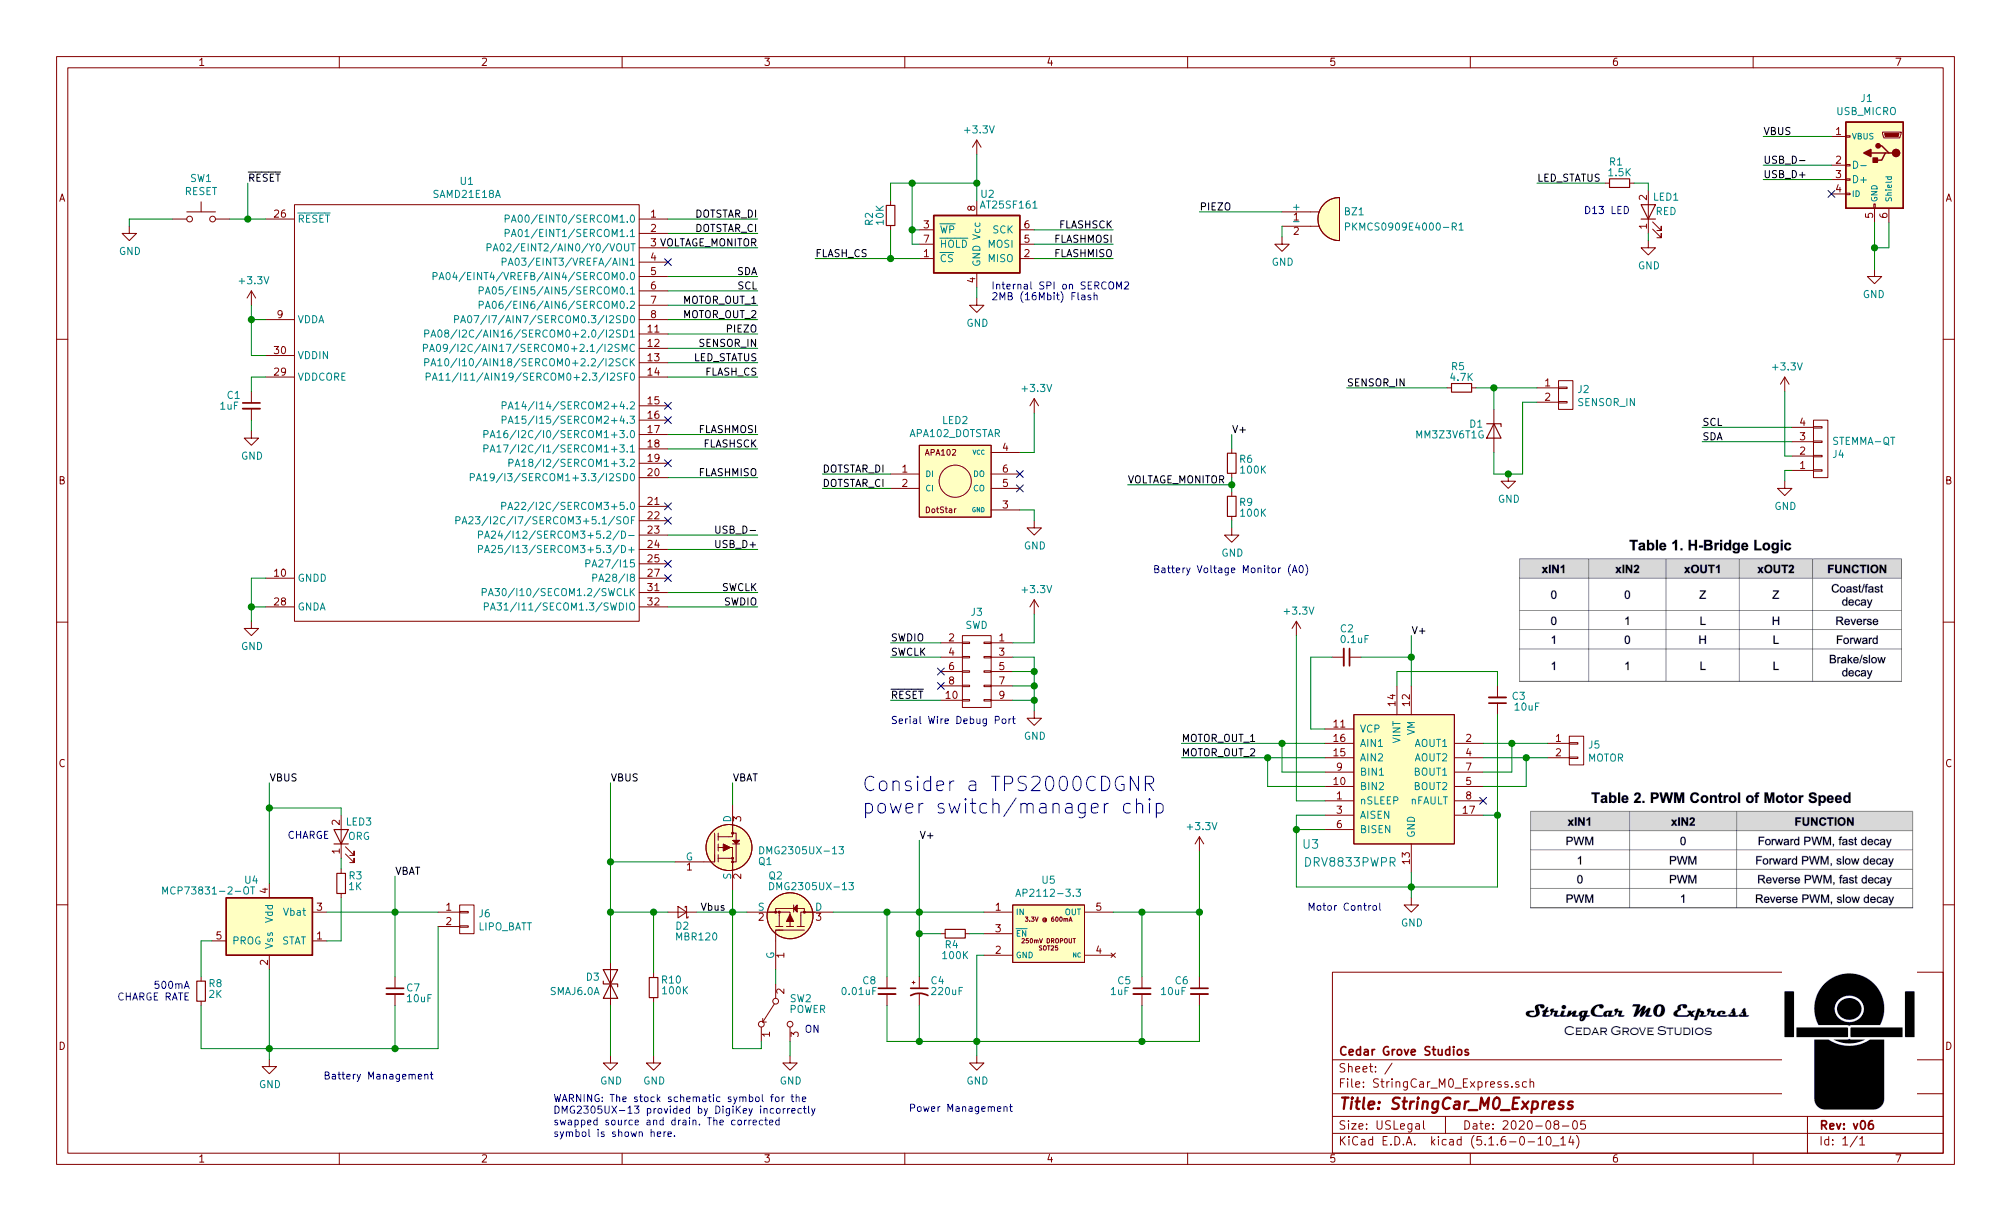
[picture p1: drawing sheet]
EESchema Schematic File Version 4
EELAYER 30 0
EELAYER END
$Descr USLegal 14000 8500
encoding utf-8
Sheet 1 1
Title "StringCar_M0_Express"
Date "2020-08-05"
Rev "v06"
Comp "Cedar Grove Studios"
Comment1 ""
Comment2 ""
Comment3 ""
Comment4 ""
$EndDescr
$Comp
L power:GND #PWR020
U 1 1
P 6800 7350
F 0 "#PWR020" H 6800 7100 50  0001 C CNN
F 1 "GND" H 6805 7177 50  0000 C CNN
F 2 "" H 6800 7350 50  0001 C CNN
F 3 "" H 6800 7350 50  0001 C CNN
	1    6800 7350
	1    0    0    -1  
$EndComp
$Comp
L StringCar_M0_Express-rescue:C_Small-device C5
U 1 1
P 7950 6900
F 0 "C5" H 7775 6975 50  0000 L CNN
F 1 "1uF" H 7725 6900 50  0000 L CNN
F 2 "Capacitors_SMD:C_0805" H 7950 6900 50  0001 C CNN
F 3 "" H 7950 6900 50  0001 C CNN
	1    7950 6900
	1    0    0    -1  
$EndComp
Text Notes 6325 7750 0    50   ~ 0
Power Management
$Comp
L StringCar_M0_Express-rescue:LED-device LED1
U 1 1
P 11475 1475
F 0 "LED1" V 11575 1350 50  0000 C CNN
F 1 "RED" V 11475 1350 50  0000 C CNN
F 2 "LEDs:LED_0805" H 11475 1475 50  0001 C CNN
F 3 "" H 11475 1475 50  0001 C CNN
	1    11475 1475
	0    -1   -1   0   
$EndComp
$Comp
L StringCar_M0_Express-rescue:R_Small-device R1
U 1 1
P 11275 1275
F 0 "R1" V 11125 1250 50  0000 C CNN
F 1 "1.5K" V 11200 1275 50  0000 C CNN
F 2 "Resistors_SMD:R_0805" H 11275 1275 50  0001 C CNN
F 3 "" H 11275 1275 50  0001 C CNN
	1    11275 1275
	0    1    1    0   
$EndComp
Wire Wire Line
	11475 1275 11475 1325
$Comp
L power:+3.3V #PWR016
U 1 1
P 8350 5925
F 0 "#PWR016" H 8350 5775 50  0001 C CNN
F 1 "+3.3V" H 8365 6098 50  0000 C CNN
F 2 "" H 8350 5925 50  0001 C CNN
F 3 "" H 8350 5925 50  0001 C CNN
	1    8350 5925
	1    0    0    -1  
$EndComp
Wire Wire Line
	11375 1275 11475 1275
$Comp
L power:GND #PWR07
U 1 1
P 6800 2075
F 0 "#PWR07" H 6800 1825 50  0001 C CNN
F 1 "GND" H 6805 1902 50  0000 C CNN
F 2 "" H 6800 2075 50  0001 C CNN
F 3 "" H 6800 2075 50  0001 C CNN
	1    6800 2075
	1    0    0    -1  
$EndComp
$Comp
L StringCar_M0_Express-rescue:AT25_EEPROM-memory U2
U 1 1
P 6800 1700
F 0 "U2" H 6875 2050 50  0000 C CNN
F 1 "AT25SF161" H 7025 1975 50  0000 C CNN
F 2 "digikey-footprints:SOIC-8_W3.9mm" H 6450 1650 50  0001 C CNN
F 3 "http://www.atmel.com/products/Memories/serial/spi.aspx" H 6450 1650 50  0001 C CNN
	1    6800 1700
	1    0    0    -1  
$EndComp
Wire Wire Line
	6400 1600 6350 1600
Wire Wire Line
	6400 1700 6350 1700
Wire Wire Line
	6800 1400 6800 1275
Wire Wire Line
	6200 1275 6350 1275
Connection ~ 6800 1275
Text Label 7750 1600 2    50   ~ 0
FLASHSCK
Text Label 7750 1700 2    50   ~ 0
FLASHMOSI
Text Label 7750 1800 2    50   ~ 0
FLASHMISO
Text Label 5675 1800 0    50   ~ 0
FLASH_CS
Wire Wire Line
	5675 1800 6200 1800
Wire Wire Line
	6350 1700 6350 1600
Connection ~ 6350 1600
Wire Wire Line
	6350 1600 6350 1275
Connection ~ 6350 1275
Wire Wire Line
	6350 1275 6800 1275
$Comp
L StringCar_M0_Express-rescue:R_Small-device R2
U 1 1
P 6200 1500
F 0 "R2" V 6050 1475 50  0000 C CNN
F 1 "10K" V 6125 1500 50  0000 C CNN
F 2 "Resistors_SMD:R_0805" H 6200 1500 50  0001 C CNN
F 3 "" H 6200 1500 50  0001 C CNN
	1    6200 1500
	1    0    0    -1  
$EndComp
Wire Wire Line
	6200 1400 6200 1275
Wire Wire Line
	6200 1600 6200 1800
Connection ~ 6200 1800
Wire Wire Line
	6200 1800 6400 1800
Wire Wire Line
	6800 2000 6800 2075
Text Notes 6900 2025 0    50   ~ 0
Internal SPI on SERCOM2
Text Notes 6900 2100 0    50   ~ 0
2MB (16Mbit) Flash
Wire Wire Line
	7200 1600 7750 1600
Wire Wire Line
	7200 1700 7750 1700
Wire Wire Line
	7200 1800 7750 1800
Wire Wire Line
	6800 1075 6800 1275
Wire Wire Line
	4650 3025 5275 3025
Wire Wire Line
	4650 3125 5275 3125
Wire Wire Line
	4650 3725 5275 3725
Wire Wire Line
	4650 3325 5275 3325
Text Label 5275 3325 2    50   ~ 0
FLASHMISO
Text Label 5275 3025 2    50   ~ 0
FLASHMOSI
Text Label 5275 3125 2    50   ~ 0
FLASHSCK
Wire Wire Line
	4650 2625 5275 2625
Text Label 5275 2625 2    50   ~ 0
FLASH_CS
$Comp
L power:GND #PWR04
U 1 1
P 11475 1675
F 0 "#PWR04" H 11475 1425 50  0001 C CNN
F 1 "GND" H 11480 1502 50  0000 C CNN
F 2 "" H 11475 1675 50  0001 C CNN
F 3 "" H 11475 1675 50  0001 C CNN
	1    11475 1675
	1    0    0    -1  
$EndComp
Wire Wire Line
	11475 1675 11475 1625
Text Label 10700 1275 0    50   ~ 0
LED_STATUS
Text Label 5275 2525 2    50   ~ 0
LED_STATUS
Wire Wire Line
	4650 2525 5275 2525
Wire Wire Line
	4650 3825 5275 3825
Text Label 5275 3725 2    50   ~ 0
USB_D-
Text Label 5275 3825 2    50   ~ 0
USB_D+
$Comp
L StringCar_M0_Express-rescue:USB_MICRO-conn J1
U 1 1
P 13050 1150
F 0 "J1" H 13105 1617 50  0000 C CNN
F 1 "USB_MICRO" H 13105 1526 50  0000 C CNN
F 2 "Connectors_USB:USB_Micro-B_Molex-105017-0001" H 13200 1100 50  0001 C CNN
F 3 "" H 13200 1100 50  0001 C CNN
	1    13050 1150
	-1   0    0    -1  
$EndComp
Wire Wire Line
	12750 1250 12275 1250
Wire Wire Line
	12750 1150 12275 1150
Text Label 12275 1150 0    50   ~ 0
USB_D-
Text Label 12275 1250 0    50   ~ 0
USB_D+
$Comp
L power:GND #PWR06
U 1 1
P 13050 1875
F 0 "#PWR06" H 13050 1625 50  0001 C CNN
F 1 "GND" H 13055 1702 50  0000 C CNN
F 2 "" H 13050 1875 50  0001 C CNN
F 3 "" H 13050 1875 50  0001 C CNN
	1    13050 1875
	-1   0    0    -1  
$EndComp
NoConn ~ 12750 1350
Wire Wire Line
	900  1575 900  1525
Wire Wire Line
	1850 2475 1750 2475
Wire Wire Line
	1750 2125 1750 2225
Wire Wire Line
	1750 2225 1850 2225
Connection ~ 1750 2225
Wire Wire Line
	1750 2225 1750 2475
$Comp
L power:GND #PWR03
U 1 1
P 900 1575
F 0 "#PWR03" H 900 1325 50  0001 C CNN
F 1 "GND" H 905 1402 50  0000 C CNN
F 2 "" H 900 1575 50  0001 C CNN
F 3 "" H 900 1575 50  0001 C CNN
	1    900  1575
	1    0    0    -1  
$EndComp
$Comp
L power:GND #PWR09
U 1 1
P 1750 3000
F 0 "#PWR09" H 1750 2750 50  0001 C CNN
F 1 "GND" H 1755 2827 50  0000 C CNN
F 2 "" H 1750 3000 50  0001 C CNN
F 3 "" H 1750 3000 50  0001 C CNN
	1    1750 3000
	1    0    0    -1  
$EndComp
$Comp
L StringCar_M0_Express-rescue:C_Small-device C1
U 1 1
P 1750 2825
F 0 "C1" H 1575 2900 50  0000 L CNN
F 1 "1uF" H 1525 2825 50  0000 L CNN
F 2 "Capacitors_SMD:C_0805" H 1750 2825 50  0001 C CNN
F 3 "" H 1750 2825 50  0001 C CNN
	1    1750 2825
	1    0    0    -1  
$EndComp
$Comp
L StringCar_M0_Express-rescue:C_Small-device C6
U 1 1
P 8350 6900
F 0 "C6" H 8175 6975 50  0000 L CNN
F 1 "10uF" H 8075 6900 50  0000 L CNN
F 2 "Capacitors_SMD:C_0805" H 8350 6900 50  0001 C CNN
F 3 "" H 8350 6900 50  0001 C CNN
	1    8350 6900
	1    0    0    -1  
$EndComp
Wire Wire Line
	1750 3000 1750 2925
Wire Wire Line
	1750 2725 1750 2625
Wire Wire Line
	1750 2625 1850 2625
$Comp
L power:GND #PWR015
U 1 1
P 1750 4325
F 0 "#PWR015" H 1750 4075 50  0001 C CNN
F 1 "GND" H 1755 4152 50  0000 C CNN
F 2 "" H 1750 4325 50  0001 C CNN
F 3 "" H 1750 4325 50  0001 C CNN
	1    1750 4325
	1    0    0    -1  
$EndComp
Wire Wire Line
	1750 4325 1750 4225
Wire Wire Line
	1750 4025 1850 4025
Wire Wire Line
	1850 4225 1750 4225
Connection ~ 1750 4225
Wire Wire Line
	1750 4225 1750 4025
$Comp
L power:GND #PWR05
U 1 1
P 7200 3625
F 0 "#PWR05" H 7200 3375 50  0001 C CNN
F 1 "GND" H 7205 3452 50  0000 C CNN
F 2 "" H 7200 3625 50  0001 C CNN
F 3 "" H 7200 3625 50  0001 C CNN
	1    7200 3625
	1    0    0    -1  
$EndComp
Wire Wire Line
	7200 3550 7200 3625
Wire Wire Line
	7100 3550 7200 3550
Wire Wire Line
	7200 2875 7200 3150
NoConn ~ 7100 3300
$Comp
L StringCar_M0_Express-rescue:SAMD21E18A-atmel U1
U 1 1
P 3250 2825
F 0 "U1" H 3250 4390 50  0000 C CNN
F 1 "SAMD21E18A" H 3250 4299 50  0000 C CNN
F 2 "Housings_QFP:TQFP-32_7x7mm_Pitch0.8mm" H 3250 2825 50  0001 C CNN
F 3 "" H 3250 2825 50  0001 C CNN
	1    3250 2825
	1    0    0    -1  
$EndComp
$Comp
L StringCar_M0_Express-rescue:APA102_DOTSTAR-Adafruit LED2
U 1 1
P 6650 3350
F 0 "LED2" H 6650 3775 50  0000 C CNN
F 1 "APA102_DOTSTAR" H 6650 3684 50  0000 C CNN
F 2 "LEDs:LED_RGB_5050-6" H 6650 3350 50  0001 C CNN
F 3 "" H 6650 3350 50  0001 C CNN
	1    6650 3350
	1    0    0    -1  
$EndComp
Wire Wire Line
	4650 1525 5275 1525
Wire Wire Line
	4650 1625 5275 1625
Text Label 5275 1525 2    50   ~ 0
DOTSTAR_DI
Text Label 5275 1625 2    50   ~ 0
DOTSTAR_CI
Wire Wire Line
	5725 3300 6200 3300
Wire Wire Line
	5725 3400 6200 3400
Text Label 5725 3300 0    50   ~ 0
DOTSTAR_DI
Text Label 5725 3400 0    50   ~ 0
DOTSTAR_CI
NoConn ~ 7100 3400
Wire Wire Line
	7100 3150 7200 3150
$Comp
L StringCar_M0_Express-rescue:MCP73831-2-OT-battery_management U4
U 1 1
P 1875 6450
F 0 "U4" H 1750 6775 50  0000 C CNN
F 1 "MCP73831-2-OT" H 1450 6700 50  0000 C CNN
F 2 "TO_SOT_Packages_SMD:SOT-23-5" H 1925 6200 50  0001 L CIN
F 3 "http://ww1.microchip.com/downloads/en/DeviceDoc/20001984g.pdf" H 1725 6400 50  0001 C CNN
	1    1875 6450
	1    0    0    -1  
$EndComp
$Comp
L StringCar_M0_Express-rescue:LED-device LED3
U 1 1
P 2375 5825
F 0 "LED3" V 2475 5700 50  0000 C CNN
F 1 "ORG" V 2375 5700 50  0000 C CNN
F 2 "LEDs:LED_0805" H 2375 5825 50  0001 C CNN
F 3 "" H 2375 5825 50  0001 C CNN
	1    2375 5825
	0    -1   -1   0   
$EndComp
$Comp
L StringCar_M0_Express-rescue:R_Small-device R3
U 1 1
P 2375 6150
F 0 "R3" H 2275 6100 50  0000 C CNN
F 1 "1K" H 2225 6175 50  0000 L CNN
F 2 "Resistors_SMD:R_0805" H 2375 6150 50  0001 C CNN
F 3 "" H 2375 6150 50  0001 C CNN
	1    2375 6150
	-1   0    0    1   
$EndComp
$Comp
L StringCar_M0_Express-rescue:R_Small-device R8
U 1 1
P 1400 6900
F 0 "R8" H 1300 6850 50  0000 C CNN
F 1 "2K" H 1300 6925 50  0000 C CNN
F 2 "Resistors_SMD:R_0805" H 1400 6900 50  0001 C CNN
F 3 "" H 1400 6900 50  0001 C CNN
	1    1400 6900
	-1   0    0    1   
$EndComp
$Comp
L StringCar_M0_Express-rescue:CONN_01X02-conn J6
U 1 1
P 3250 6400
F 0 "J6" H 3328 6441 50  0000 L CNN
F 1 "LIPO_BATT" H 3328 6350 50  0000 L CNN
F 2 "Connectors_JST:JST_PH_S2B-PH-SM4-TB_02x2.00mm_Angled" H 3250 6400 50  0001 C CNN
F 3 "" H 3250 6400 50  0001 C CNN
	1    3250 6400
	1    0    0    -1  
$EndComp
Wire Wire Line
	2375 6050 2375 5975
Wire Wire Line
	2275 6550 2375 6550
Wire Wire Line
	2375 6250 2375 6550
Wire Wire Line
	2275 6350 2750 6350
Wire Wire Line
	2375 5675 2375 5625
Wire Wire Line
	2375 5625 1875 5625
Wire Wire Line
	1875 6150 1875 5625
Wire Wire Line
	1475 6550 1400 6550
Wire Wire Line
	1400 6550 1400 6800
Wire Wire Line
	1875 7300 1875 6750
Wire Wire Line
	1875 7300 1400 7300
Wire Wire Line
	1400 7300 1400 7000
Connection ~ 1875 7300
$Comp
L power:GND #PWR019
U 1 1
P 1875 7375
F 0 "#PWR019" H 1875 7125 50  0001 C CNN
F 1 "GND" H 1880 7202 50  0000 C CNN
F 2 "" H 1875 7375 50  0001 C CNN
F 3 "" H 1875 7375 50  0001 C CNN
	1    1875 7375
	1    0    0    -1  
$EndComp
Wire Wire Line
	1875 7375 1875 7300
Text Label 1875 5450 0    50   ~ 0
VBUS
Wire Wire Line
	3050 7300 3050 6450
$Comp
L StringCar_M0_Express-rescue:C_Small-device C7
U 1 1
P 2750 6900
F 0 "C7" H 2825 6925 50  0000 L CNN
F 1 "10uF" H 2825 6850 50  0000 L CNN
F 2 "Capacitors_SMD:C_0805" H 2750 6900 50  0001 C CNN
F 3 "" H 2750 6900 50  0001 C CNN
	1    2750 6900
	1    0    0    -1  
$EndComp
Wire Wire Line
	2750 7300 2750 7000
Connection ~ 2750 7300
Wire Wire Line
	2750 7300 3050 7300
Wire Wire Line
	2750 6800 2750 6350
Connection ~ 2750 6350
Wire Wire Line
	2750 6350 3050 6350
Text Notes 2000 5850 0    50   ~ 0
CHARGE
Text Notes 1325 6975 2    50   ~ 0
500mA\nCHARGE RATE
$Comp
L StringCar_M0_Express-rescue:AP2112-3.3-regul U5
U 1 1
P 7300 6500
F 0 "U5" H 7300 6875 50  0000 C CNN
F 1 "AP2112-3.3" H 7300 6784 50  0000 C CNN
F 2 "TO_SOT_Packages_SMD:SOT-23-5_HandSoldering" H 7300 6500 50  0001 C CNN
F 3 "" H 7300 6500 50  0001 C CNN
	1    7300 6500
	1    0    0    -1  
$EndComp
Text Label 2750 6100 0    50   ~ 0
VBAT
$Comp
L StringCar_M0_Express-rescue:R_Small-device R4
U 1 1
P 6650 6500
F 0 "R4" V 6725 6475 50  0000 C CNN
F 1 "100K" V 6800 6500 50  0000 C CNN
F 2 "Resistors_SMD:R_0805" H 6650 6500 50  0001 C CNN
F 3 "" H 6650 6500 50  0001 C CNN
	1    6650 6500
	0    1    1    0   
$EndComp
$Comp
L StringCar_M0_Express-rescue:CP1_Small-device C4
U 1 1
P 6400 6900
F 0 "C4" H 6475 6975 50  0000 L CNN
F 1 "220uF" H 6475 6900 50  0000 L CNN
F 2 "Adafruit:CP_Elect_6.6x6.6" H 6400 6900 50  0001 C CNN
F 3 "" H 6400 6900 50  0001 C CNN
	1    6400 6900
	1    0    0    -1  
$EndComp
Wire Wire Line
	7950 6350 8350 6350
Connection ~ 8350 6350
Wire Wire Line
	6800 7350 6800 7250
Wire Wire Line
	8350 5925 8350 6350
Text Label 12275 950  0    50   ~ 0
VBUS
Connection ~ 6400 6500
Wire Wire Line
	6400 6500 6400 6350
Text Notes 2250 7525 0    50   ~ 0
Battery Management
$Comp
L StringCar_M0_Express-rescue:DRV8833PWPR-dk_PMIC-Full-Half-Bridge-Drivers U3
U 1 1
P 9825 5075
F 0 "U3" H 9125 4275 60  0000 C CNN
F 1 "DRV8833PWPR" H 9400 4150 60  0000 C CNN
F 2 "Adafruit:TSSOP-16-1EP_W4.40mm" H 10025 5275 60  0001 L CNN
F 3 "http://www.ti.com/lit/ds/symlink/drv8833.pdf" H 10025 5375 60  0001 L CNN
F 4 "296-29434-1-ND" H 10025 5475 60  0001 L CNN "Digi-Key_PN"
F 5 "DRV8833PWPR" H 10025 5575 60  0001 L CNN "MPN"
F 6 "Integrated Circuits (ICs)" H 10025 5675 60  0001 L CNN "Category"
F 7 "PMIC - Full, Half-Bridge Drivers" H 10025 5775 60  0001 L CNN "Family"
F 8 "http://www.ti.com/lit/ds/symlink/drv8833.pdf" H 10025 5875 60  0001 L CNN "DK_Datasheet_Link"
F 9 "/product-detail/en/texas-instruments/DRV8833PWPR/296-29434-1-ND/2743171" H 10025 5975 60  0001 L CNN "DK_Detail_Page"
F 10 "IC MOTOR DRIVER PAR 16HTSSOP" H 10025 6075 60  0001 L CNN "Description"
F 11 "Texas Instruments" H 10025 6175 60  0001 L CNN "Manufacturer"
F 12 "Active" H 10025 6275 60  0001 L CNN "Status"
	1    9825 5075
	1    0    0    -1  
$EndComp
Text Label 5275 1725 2    50   ~ 0
VOLTAGE_MONITOR
Wire Wire Line
	4650 1725 5275 1725
Text Label 5275 2125 2    50   ~ 0
MOTOR_OUT_1
Wire Wire Line
	4650 2125 5275 2125
NoConn ~ 10325 5575
Wire Wire Line
	10425 6175 10425 5675
Wire Wire Line
	10425 5675 10325 5675
Wire Wire Line
	9225 5675 9025 5675
Wire Wire Line
	9025 5675 9025 5775
Wire Wire Line
	9025 5775 9225 5775
Wire Wire Line
	9025 5775 9025 6175
Wire Wire Line
	9025 6175 9825 6175
Connection ~ 9025 5775
$Comp
L power:GND #PWR017
U 1 1
P 9825 6250
F 0 "#PWR017" H 9825 6000 50  0001 C CNN
F 1 "GND" H 9830 6077 50  0000 C CNN
F 2 "" H 9825 6250 50  0001 C CNN
F 3 "" H 9825 6250 50  0001 C CNN
	1    9825 6250
	1    0    0    -1  
$EndComp
Wire Wire Line
	9825 6175 9825 6250
Wire Wire Line
	8925 5375 9225 5375
Wire Wire Line
	8825 5275 8825 5475
Connection ~ 8825 5275
Wire Wire Line
	8825 5475 9225 5475
Wire Wire Line
	8225 5275 8825 5275
Wire Wire Line
	9225 5575 9025 5575
Wire Wire Line
	9025 4425 9025 5575
Wire Wire Line
	9225 5075 9125 5075
$Comp
L StringCar_M0_Express-rescue:C_Small-device C2
U 1 1
P 9375 4575
F 0 "C2" V 9175 4525 50  0000 L CNN
F 1 "0.1uF" V 9250 4525 50  0000 L CNN
F 2 "Capacitors_SMD:C_0805" H 9375 4575 50  0001 C CNN
F 3 "" H 9375 4575 50  0001 C CNN
	1    9375 4575
	0    1    1    0   
$EndComp
Wire Wire Line
	9725 4775 9725 4675
Wire Wire Line
	9725 4675 10425 4675
Wire Wire Line
	8225 5175 8925 5175
Wire Wire Line
	8825 5275 9225 5275
Wire Wire Line
	8925 5375 8925 5175
Connection ~ 8925 5175
Wire Wire Line
	8925 5175 9225 5175
Wire Wire Line
	10325 5175 10525 5175
Wire Wire Line
	10525 5375 10525 5175
Wire Wire Line
	10325 5375 10525 5375
Connection ~ 10525 5175
Wire Wire Line
	10625 5475 10625 5275
Wire Wire Line
	10325 5475 10625 5475
$Comp
L StringCar_M0_Express-rescue:C_Small-device C3
U 1 1
P 10425 4875
F 0 "C3" H 10225 4850 50  0000 L CNN
F 1 "10uF" H 10125 4925 50  0000 L CNN
F 2 "Capacitors_SMD:C_0805" H 10425 4875 50  0001 C CNN
F 3 "" H 10425 4875 50  0001 C CNN
	1    10425 4875
	-1   0    0    1   
$EndComp
Wire Wire Line
	10425 4775 10425 4675
Wire Wire Line
	10425 4975 10425 5675
Connection ~ 10425 5675
Connection ~ 9825 6175
Wire Wire Line
	9825 6175 10425 6175
Wire Wire Line
	9825 6175 9825 6075
Wire Wire Line
	9125 4575 9275 4575
Wire Wire Line
	9125 4575 9125 5075
Wire Wire Line
	9475 4575 9825 4575
Wire Wire Line
	9825 4575 9825 4775
Wire Wire Line
	9825 4575 9825 4425
Connection ~ 9825 4575
$Comp
L StringCar_M0_Express-rescue:CONN_01X02-conn J5
U 1 1
P 10975 5225
F 0 "J5" H 11053 5266 50  0000 L CNN
F 1 "MOTOR" H 11053 5175 50  0000 L CNN
F 2 "Connectors_JST:JST_PH_S2B-PH-SM4-TB_02x2.00mm_Angled" H 10975 5225 50  0001 C CNN
F 3 "" H 10975 5225 50  0001 C CNN
	1    10975 5225
	1    0    0    -1  
$EndComp
$Comp
L StringCar_M0_Express-rescue:CONN_01X02-conn J2
U 1 1
P 10900 2750
F 0 "J2" H 10978 2791 50  0000 L CNN
F 1 "SENSOR_IN" H 10978 2700 50  0000 L CNN
F 2 "Connectors_JST:JST_SH_SM02B-SRSS-TB_02x1.00mm_Angled" H 10900 2750 50  0001 C CNN
F 3 "" H 10900 2750 50  0001 C CNN
	1    10900 2750
	1    0    0    -1  
$EndComp
Wire Wire Line
	10325 5275 10625 5275
Connection ~ 10625 5275
Wire Wire Line
	10625 5275 10775 5275
Wire Wire Line
	10525 5175 10775 5175
$Comp
L StringCar_M0_Express-rescue:SW_SPDT-switches SW2
U 1 1
P 5400 7050
F 0 "SW2" V 5300 6875 50  0000 C CNN
F 1 "POWER" V 5375 6825 50  0000 C CNN
F 2 "Adafruit:SW_SPDT_CK-JS102011SAQN" H 5400 7050 50  0001 C CNN
F 3 "" H 5400 7050 50  0001 C CNN
	1    5400 7050
	0    -1   1    0   
$EndComp
Text Label 6400 5850 0    50   ~ 0
V+
Text Label 5275 2225 2    50   ~ 0
MOTOR_OUT_2
Wire Wire Line
	4650 2225 5275 2225
Text Label 5275 2325 2    50   ~ 0
PIEZO
Wire Wire Line
	4650 2325 5275 2325
Text Label 5275 2425 2    50   ~ 0
SENSOR_IN
Wire Wire Line
	4650 2425 5275 2425
Wire Wire Line
	4650 4125 5275 4125
Wire Wire Line
	4650 4225 5275 4225
Text Label 5275 4125 2    50   ~ 0
SWCLK
Text Label 6200 4475 0    50   ~ 0
SWDIO
Text Label 9825 4425 0    50   ~ 0
V+
$Comp
L StringCar_M0_Express-rescue:SW_Push-switches SW1
U 1 1
P 1400 1525
F 0 "SW1" H 1400 1810 50  0000 C CNN
F 1 "RESET" H 1400 1719 50  0000 C CNN
F 2 "Adafruit:TL3330AF_SPST_BUTTON_RT-ANGLE_7.8mm_2.5mm_2.5mm" H 1400 1725 50  0001 C CNN
F 3 "" H 1400 1725 50  0001 C CNN
	1    1400 1525
	1    0    0    -1  
$EndComp
Wire Wire Line
	900  1525 1200 1525
Wire Wire Line
	1600 1525 1725 1525
Text Label 1725 1275 0    50   ~ 0
~RESET
Wire Wire Line
	1725 1275 1725 1525
Connection ~ 1725 1525
Wire Wire Line
	1725 1525 1850 1525
$Comp
L StringCar_M0_Express-rescue:CONN_02X05-conn J3
U 1 1
P 6800 4675
F 0 "J3" H 6800 5090 50  0000 C CNN
F 1 "SWD" H 6800 4999 50  0000 C CNN
F 2 "Pin_Headers:Pin_Header_Straight_2x05_Pitch1.27mm_SMD" H 6800 3475 50  0001 C CNN
F 3 "" H 6800 3475 50  0001 C CNN
	1    6800 4675
	-1   0    0    -1  
$EndComp
Text Label 8225 5175 0    50   ~ 0
MOTOR_OUT_1
Text Label 8225 5275 0    50   ~ 0
MOTOR_OUT_2
$Comp
L StringCar_M0_Express-rescue:R_Small-device R6
U 1 1
P 8575 3225
F 0 "R6" H 8475 3200 50  0000 C CNN
F 1 "100K" H 8425 3275 50  0000 C CNN
F 2 "Resistors_SMD:R_0805" H 8575 3225 50  0001 C CNN
F 3 "" H 8575 3225 50  0001 C CNN
	1    8575 3225
	-1   0    0    1   
$EndComp
$Comp
L StringCar_M0_Express-rescue:R_Small-device R9
U 1 1
P 8575 3525
F 0 "R9" H 8475 3500 50  0000 C CNN
F 1 "100K" H 8425 3575 50  0000 C CNN
F 2 "Resistors_SMD:R_0805" H 8575 3525 50  0001 C CNN
F 3 "" H 8575 3525 50  0001 C CNN
	1    8575 3525
	-1   0    0    1   
$EndComp
Text Label 8575 3025 0    50   ~ 0
V+
$Comp
L power:GND #PWR018
U 1 1
P 8575 3675
F 0 "#PWR018" H 8575 3425 50  0001 C CNN
F 1 "GND" H 8580 3502 50  0000 C CNN
F 2 "" H 8575 3675 50  0001 C CNN
F 3 "" H 8575 3675 50  0001 C CNN
	1    8575 3675
	1    0    0    -1  
$EndComp
Wire Wire Line
	8575 3675 8575 3625
Wire Wire Line
	8575 3125 8575 3025
Text Label 7850 3375 0    50   ~ 0
VOLTAGE_MONITOR
Wire Wire Line
	8575 3325 8575 3375
Connection ~ 8575 3375
Wire Wire Line
	8575 3375 8575 3425
Text Notes 9100 6350 0    50   ~ 0
Motor Control
Text Label 6200 4575 0    50   ~ 0
SWCLK
Text Label 5275 4225 2    50   ~ 0
SWDIO
Wire Wire Line
	6550 4475 6200 4475
Wire Wire Line
	6550 4575 6200 4575
Wire Wire Line
	6550 4875 6200 4875
Text Label 6200 4875 0    50   ~ 0
~RESET
NoConn ~ 6550 4775
NoConn ~ 6550 4675
Wire Wire Line
	7200 4275 7200 4475
$Comp
L power:GND #PWR014
U 1 1
P 7200 4950
F 0 "#PWR014" H 7200 4700 50  0001 C CNN
F 1 "GND" H 7205 4777 50  0000 C CNN
F 2 "" H 7200 4950 50  0001 C CNN
F 3 "" H 7200 4950 50  0001 C CNN
	1    7200 4950
	1    0    0    -1  
$EndComp
Text Notes 6200 5050 0    50   ~ 0
Serial Wire Debug Port
Wire Wire Line
	7050 4475 7200 4475
Wire Wire Line
	7050 4575 7200 4575
Wire Wire Line
	7200 4575 7200 4675
Wire Wire Line
	7050 4675 7200 4675
Connection ~ 7200 4675
Wire Wire Line
	7200 4675 7200 4775
Wire Wire Line
	7050 4775 7200 4775
Connection ~ 7200 4775
Wire Wire Line
	7200 4775 7200 4875
Wire Wire Line
	7050 4875 7200 4875
Connection ~ 7200 4875
Wire Wire Line
	7200 4875 7200 4950
Text Notes 8025 4000 0    50   ~ 0
Battery Voltage Monitor (A0)
Text Notes 11025 1500 0    50   ~ 0
D13 LED
Wire Wire Line
	4650 1925 5275 1925
Wire Wire Line
	4650 2025 5275 2025
Text Label 5275 1925 2    50   ~ 0
SDA
Text Label 5275 2025 2    50   ~ 0
SCL
$Comp
L StringCar_M0_Express-rescue:CONN_01X04-conn J4
U 1 1
P 12675 3125
F 0 "J4" H 12753 3166 50  0000 L CNN
F 1 "STEMMA-QT" H 12753 3075 50  0000 L CNN
F 2 "Connectors_JST:JST_SH_SM04B-SRSS-TB_04x1.00mm_Angled" H 12675 3125 50  0001 C CNN
F 3 "" H 12675 3125 50  0001 C CNN
	1    12675 3125
	1    0    0    1   
$EndComp
$Comp
L power:+3.3V #PWR010
U 1 1
P 7200 4275
F 0 "#PWR010" H 7200 4125 50  0001 C CNN
F 1 "+3.3V" H 7215 4448 50  0000 C CNN
F 2 "" H 7200 4275 50  0001 C CNN
F 3 "" H 7200 4275 50  0001 C CNN
	1    7200 4275
	1    0    0    -1  
$EndComp
$Comp
L power:+3.3V #PWR012
U 1 1
P 9025 4425
F 0 "#PWR012" H 9025 4275 50  0001 C CNN
F 1 "+3.3V" H 9040 4598 50  0000 C CNN
F 2 "" H 9025 4425 50  0001 C CNN
F 3 "" H 9025 4425 50  0001 C CNN
	1    9025 4425
	1    0    0    -1  
$EndComp
$Comp
L power:+3.3V #PWR08
U 1 1
P 1750 2125
F 0 "#PWR08" H 1750 1975 50  0001 C CNN
F 1 "+3.3V" H 1765 2298 50  0000 C CNN
F 2 "" H 1750 2125 50  0001 C CNN
F 3 "" H 1750 2125 50  0001 C CNN
	1    1750 2125
	1    0    0    -1  
$EndComp
$Comp
L power:+3.3V #PWR01
U 1 1
P 6800 1075
F 0 "#PWR01" H 6800 925 50  0001 C CNN
F 1 "+3.3V" H 6815 1248 50  0000 C CNN
F 2 "" H 6800 1075 50  0001 C CNN
F 3 "" H 6800 1075 50  0001 C CNN
	1    6800 1075
	1    0    0    -1  
$EndComp
$Comp
L power:+3.3V #PWR02
U 1 1
P 7200 2875
F 0 "#PWR02" H 7200 2725 50  0001 C CNN
F 1 "+3.3V" H 7215 3048 50  0000 C CNN
F 2 "" H 7200 2875 50  0001 C CNN
F 3 "" H 7200 2875 50  0001 C CNN
	1    7200 2875
	1    0    0    -1  
$EndComp
$Comp
L power:GND #PWR013
U 1 1
P 12425 3350
F 0 "#PWR013" H 12425 3100 50  0001 C CNN
F 1 "GND" H 12430 3177 50  0000 C CNN
F 2 "" H 12425 3350 50  0001 C CNN
F 3 "" H 12425 3350 50  0001 C CNN
	1    12425 3350
	1    0    0    -1  
$EndComp
Wire Wire Line
	12425 3275 12425 3350
$Comp
L power:+3.3V #PWR011
U 1 1
P 12425 2725
F 0 "#PWR011" H 12425 2575 50  0001 C CNN
F 1 "+3.3V" H 12440 2898 50  0000 C CNN
F 2 "" H 12425 2725 50  0001 C CNN
F 3 "" H 12425 2725 50  0001 C CNN
	1    12425 2725
	1    0    0    -1  
$EndComp
Wire Wire Line
	12475 3075 11850 3075
Wire Wire Line
	12475 2975 11850 2975
Text Label 11850 3075 0    50   ~ 0
SDA
Text Label 11850 2975 0    50   ~ 0
SCL
Wire Wire Line
	12425 3175 12475 3175
Wire Wire Line
	12425 2725 12425 3175
Wire Wire Line
	12425 3275 12475 3275
NoConn ~ 4650 1825
NoConn ~ 4650 2825
NoConn ~ 4650 2925
NoConn ~ 4650 3225
NoConn ~ 4650 3525
NoConn ~ 4650 3625
NoConn ~ 4650 3925
NoConn ~ 4650 4025
Text Label 9375 2700 0    50   ~ 0
SENSOR_IN
Text Label 8350 1475 0    50   ~ 0
PIEZO
$Comp
L StringCar_M0_Express-rescue:PKMCS0909E4000-R1-dk_Alarms-Buzzers-and-Sirens BZ1
U 1 1
P 9125 1575
F 0 "BZ1" H 9353 1678 50  0000 L CNN
F 1 "PKMCS0909E4000-R1" H 9353 1572 50  0000 L CNN
F 2 "digikey-footprints:Piezo_9x9mm_PKMCS0909E4000-R1" H 9325 1775 60  0001 L CNN
F 3 "https://www.murata.com/~/media/webrenewal/products/sound/sounder/vppt-buzj083-d.ashx" H 9325 1875 60  0001 L CNN
F 4 "490-9647-1-ND" H 9325 1975 60  0001 L CNN "Digi-Key_PN"
F 5 "PKMCS0909E4000-R1" H 9325 2075 60  0001 L CNN "MPN"
F 6 "Audio Products" H 9325 2175 60  0001 L CNN "Category"
F 7 "Alarms, Buzzers, and Sirens" H 9325 2275 60  0001 L CNN "Family"
F 8 "https://www.murata.com/~/media/webrenewal/products/sound/sounder/vppt-buzj083-d.ashx" H 9325 2375 60  0001 L CNN "DK_Datasheet_Link"
F 9 "/product-detail/en/murata-electronics-north-america/PKMCS0909E4000-R1/490-9647-1-ND/4878401" H 9325 2475 60  0001 L CNN "DK_Detail_Page"
F 10 "AUDIO PIEZO TRANSDUCER 12.5V SMD" H 9325 2575 60  0001 L CNN "Description"
F 11 "Murata Electronics North America" H 9325 2675 60  0001 L CNN "Manufacturer"
F 12 "Active" H 9325 2775 60  0001 L CNN "Status"
	1    9125 1575
	1    0    0    -1  
$EndComp
$Comp
L power:GND #PWR0101
U 1 1
P 10500 3300
F 0 "#PWR0101" H 10500 3050 50  0001 C CNN
F 1 "GND" H 10505 3127 50  0000 C CNN
F 2 "" H 10500 3300 50  0001 C CNN
F 3 "" H 10500 3300 50  0001 C CNN
	1    10500 3300
	1    0    0    -1  
$EndComp
$Comp
L power:GND #PWR0102
U 1 1
P 8925 1650
F 0 "#PWR0102" H 8925 1400 50  0001 C CNN
F 1 "GND" H 8930 1477 50  0000 C CNN
F 2 "" H 8925 1650 50  0001 C CNN
F 3 "" H 8925 1650 50  0001 C CNN
	1    8925 1650
	1    0    0    -1  
$EndComp
Wire Wire Line
	8925 1575 8925 1650
Wire Wire Line
	8925 1475 8350 1475
$Comp
L StringCar_M0_Express-rescue:D_TVS-device D3
U 1 1
P 4250 6850
F 0 "D3" V 4200 6675 50  0000 L CNN
F 1 "SMAJ6.0A" V 4300 6425 50  0000 L CNN
F 2 "Diodes_SMD:D_SMA" H 4250 6850 50  0001 C CNN
F 3 "https://en.wikipedia.org/wiki/Transient-voltage-suppression_diode" H 4250 6850 50  0001 C CNN
	1    4250 6850
	0    1    1    0   
$EndComp
$Comp
L power:GND #PWR0103
U 1 1
P 4250 7350
F 0 "#PWR0103" H 4250 7100 50  0001 C CNN
F 1 "GND" H 4255 7177 50  0000 C CNN
F 2 "" H 4250 7350 50  0001 C CNN
F 3 "" H 4250 7350 50  0001 C CNN
	1    4250 7350
	1    0    0    -1  
$EndComp
Wire Wire Line
	13050 1725 13150 1725
Connection ~ 13050 1725
Wire Wire Line
	13050 1725 13050 1875
Wire Wire Line
	13150 1550 13150 1725
Wire Wire Line
	13050 1550 13050 1725
$Comp
L StringCar_M0_Express-rescue:DMG2305UX-13-dk_Transistors-FETs-MOSFETs-Single Q1
U 1 1
P 5100 5900
F 0 "Q1" H 5275 6000 50  0000 L CNN
F 1 "DMG2305UX-13" H 5275 5925 50  0000 L CNN
F 2 "digikey-footprints:SOT-23-3" H 5300 6100 60  0001 L CNN
F 3 "https://www.diodes.com/assets/Datasheets/DMG2305UX.pdf" H 5300 6200 60  0001 L CNN
F 4 "DMG2305UX-13DICT-ND" H 5300 6300 60  0001 L CNN "Digi-Key_PN"
F 5 "DMG2305UX-13" H 5300 6400 60  0001 L CNN "MPN"
F 6 "Discrete Semiconductor Products" H 5300 6500 60  0001 L CNN "Category"
F 7 "Transistors - FETs, MOSFETs - Single" H 5300 6600 60  0001 L CNN "Family"
F 8 "https://www.diodes.com/assets/Datasheets/DMG2305UX.pdf" H 5300 6700 60  0001 L CNN "DK_Datasheet_Link"
F 9 "/product-detail/en/diodes-incorporated/DMG2305UX-13/DMG2305UX-13DICT-ND/4251589" H 5300 6800 60  0001 L CNN "DK_Detail_Page"
F 10 "MOSFET P-CH 20V 4.2A SOT23" H 5300 6900 60  0001 L CNN "Description"
F 11 "Diodes Incorporated" H 5300 7000 60  0001 L CNN "Manufacturer"
F 12 "Active" H 5300 7100 60  0001 L CNN "Status"
	1    5100 5900
	1    0    0    1   
$EndComp
$Comp
L StringCar_M0_Express-rescue:DMG2305UX-13-dk_Transistors-FETs-MOSFETs-Single Q2
U 1 1
P 5500 6350
F 0 "Q2" V 5750 6450 50  0000 C CNN
F 1 "DMG2305UX-13" V 5675 6200 50  0000 C CNN
F 2 "digikey-footprints:SOT-23-3" H 5700 6550 60  0001 L CNN
F 3 "https://www.diodes.com/assets/Datasheets/DMG2305UX.pdf" H 5700 6650 60  0001 L CNN
F 4 "DMG2305UX-13DICT-ND" H 5700 6750 60  0001 L CNN "Digi-Key_PN"
F 5 "DMG2305UX-13" H 5700 6850 60  0001 L CNN "MPN"
F 6 "Discrete Semiconductor Products" H 5700 6950 60  0001 L CNN "Category"
F 7 "Transistors - FETs, MOSFETs - Single" H 5700 7050 60  0001 L CNN "Family"
F 8 "https://www.diodes.com/assets/Datasheets/DMG2305UX.pdf" H 5700 7150 60  0001 L CNN "DK_Datasheet_Link"
F 9 "/product-detail/en/diodes-incorporated/DMG2305UX-13/DMG2305UX-13DICT-ND/4251589" H 5700 7250 60  0001 L CNN "DK_Detail_Page"
F 10 "MOSFET P-CH 20V 4.2A SOT23" H 5700 7350 60  0001 L CNN "Description"
F 11 "Diodes Incorporated" H 5700 7450 60  0001 L CNN "Manufacturer"
F 12 "Active" H 5700 7550 60  0001 L CNN "Status"
	1    5500 6350
	0    -1   -1   0   
$EndComp
$Comp
L StringCar_M0_Express-rescue:D_Schottky_Small-device D2
U 1 1
P 4750 6350
F 0 "D2" H 4750 6450 50  0000 C CNN
F 1 "MBR120" H 4650 6525 50  0000 C CNN
F 2 "Diodes_SMD:D_SOD-123F" V 4750 6350 50  0001 C CNN
F 3 "" V 4750 6350 50  0001 C CNN
	1    4750 6350
	-1   0    0    1   
$EndComp
$Comp
L StringCar_M0_Express-rescue:R_Small-device R10
U 1 1
P 4550 6875
F 0 "R10" H 4425 6825 50  0000 C CNN
F 1 "100K" H 4300 6900 50  0000 L CNN
F 2 "Resistors_SMD:R_0805" H 4550 6875 50  0001 C CNN
F 3 "" H 4550 6875 50  0001 C CNN
	1    4550 6875
	-1   0    0    1   
$EndComp
$Comp
L power:GND #PWR0104
U 1 1
P 5500 7350
F 0 "#PWR0104" H 5500 7100 50  0001 C CNN
F 1 "GND" H 5505 7177 50  0000 C CNN
F 2 "" H 5500 7350 50  0001 C CNN
F 3 "" H 5500 7350 50  0001 C CNN
	1    5500 7350
	1    0    0    -1  
$EndComp
Wire Wire Line
	5500 7350 5500 7250
Wire Wire Line
	5300 7250 5300 7300
Wire Wire Line
	5300 7300 5100 7300
Wire Wire Line
	5100 7300 5100 6350
Wire Wire Line
	5100 6350 5200 6350
Wire Wire Line
	5400 6850 5400 6750
Text Notes 5600 7200 0    50   ~ 0
ON
$Comp
L power:GND #PWR0105
U 1 1
P 4550 7350
F 0 "#PWR0105" H 4550 7100 50  0001 C CNN
F 1 "GND" H 4555 7177 50  0000 C CNN
F 2 "" H 4550 7350 50  0001 C CNN
F 3 "" H 4550 7350 50  0001 C CNN
	1    4550 7350
	1    0    0    -1  
$EndComp
Wire Wire Line
	4550 6975 4550 7350
Wire Wire Line
	4550 6775 4550 6350
Wire Wire Line
	4550 6350 4650 6350
Connection ~ 5100 6350
Wire Wire Line
	4850 6350 5100 6350
Connection ~ 4550 6350
Wire Wire Line
	5100 6350 5100 6200
Text Label 5100 5450 0    50   ~ 0
VBAT
Text Label 4250 5450 0    50   ~ 0
VBUS
Connection ~ 6400 6350
Wire Wire Line
	7950 6350 7950 6800
Wire Wire Line
	8350 6350 8350 6800
Wire Wire Line
	6400 6500 6400 6800
Wire Wire Line
	6400 7000 6400 7250
Wire Wire Line
	7950 7000 7950 7250
Connection ~ 7950 7250
Wire Wire Line
	7950 7250 8350 7250
Wire Wire Line
	8350 7000 8350 7250
Wire Wire Line
	6400 6350 6400 5850
Wire Wire Line
	12275 950  12750 950 
Wire Wire Line
	4250 7000 4250 7350
Wire Wire Line
	4250 6700 4250 6350
Wire Wire Line
	4250 6350 4550 6350
Wire Wire Line
	4250 6350 4250 6000
Connection ~ 4250 6350
Wire Wire Line
	4250 6000 4700 6000
Wire Wire Line
	6400 6500 6550 6500
Wire Wire Line
	6750 6500 6850 6500
Wire Wire Line
	6400 6350 6850 6350
Connection ~ 6800 7250
Wire Wire Line
	6800 7250 6400 7250
Wire Wire Line
	6800 7250 7950 7250
Wire Wire Line
	6800 6650 6850 6650
Wire Wire Line
	6800 6650 6800 7250
Wire Wire Line
	1875 5625 1875 5450
Connection ~ 1875 5625
$Comp
L StringCar_M0_Express-rescue:R_Small-device R5
U 1 1
P 10175 2700
F 0 "R5" V 10025 2675 50  0000 C CNN
F 1 "4.7K" V 10100 2700 50  0000 C CNN
F 2 "Resistors_SMD:R_0805" H 10175 2700 50  0001 C CNN
F 3 "" H 10175 2700 50  0001 C CNN
	1    10175 2700
	0    1    1    0   
$EndComp
Wire Wire Line
	9375 2700 10075 2700
Wire Wire Line
	10500 3300 10400 3300
Wire Wire Line
	10500 3300 10600 3300
Connection ~ 10500 3300
$Comp
L StringCar_M0_Express-rescue:D_Zener-device D1
U 1 1
P 10400 3000
F 0 "D1" V 10350 2825 50  0000 L CNN
F 1 "MM3Z3V6T1G" V 10425 2450 50  0000 L CNN
F 2 "Diodes_SMD:D_SOD-323" H 10400 3000 50  0001 C CNN
F 3 "https://en.wikipedia.org/wiki/Zener_diode" H 10400 3000 50  0001 C CNN
	1    10400 3000
	0    1    1    0   
$EndComp
Wire Wire Line
	10275 2700 10400 2700
Wire Wire Line
	10400 3300 10400 3150
Wire Wire Line
	10400 2850 10400 2700
Connection ~ 10400 2700
Wire Wire Line
	7750 6350 7950 6350
Connection ~ 7950 6350
Wire Wire Line
	2750 6100 2750 6350
Wire Wire Line
	5100 5600 5100 5450
Wire Wire Line
	1875 7300 2750 7300
Text Label 4875 6350 0    50   ~ 0
Vbus
Wire Wire Line
	10400 2700 10700 2700
Wire Wire Line
	10600 2800 10700 2800
Wire Wire Line
	10600 2800 10600 3300
Wire Wire Line
	10700 1275 11175 1275
Wire Wire Line
	7850 3375 8575 3375
$Comp
L StringCar_M0_Express-rescue:C_Small-device C8
U 1 1
P 6175 6900
F 0 "C8" H 6000 6975 50  0000 L CNN
F 1 "0.01uF" H 5850 6900 50  0000 L CNN
F 2 "Capacitors_SMD:C_0805" H 6175 6900 50  0001 C CNN
F 3 "" H 6175 6900 50  0001 C CNN
	1    6175 6900
	1    0    0    -1  
$EndComp
Wire Wire Line
	5800 6350 6175 6350
Wire Wire Line
	6400 7250 6175 7250
Wire Wire Line
	6175 7250 6175 7000
Connection ~ 6400 7250
Wire Wire Line
	6175 6800 6175 6350
Connection ~ 6175 6350
Wire Wire Line
	6175 6350 6400 6350
Connection ~ 4250 6000
Wire Wire Line
	4250 5450 4250 6000
Text Notes 3850 7925 0    50   ~ 0
WARNING: The stock schematic symbol for the\nDMG2305UX-13 provided by DigiKey incorrectly\nswapped source and drain. The corrected\nsymbol is shown here.
Text Notes 6000 5675 0    100  ~ 0
Consider a TPS2000CDGNR\npower switch/manager chip
$EndSCHEMATC
